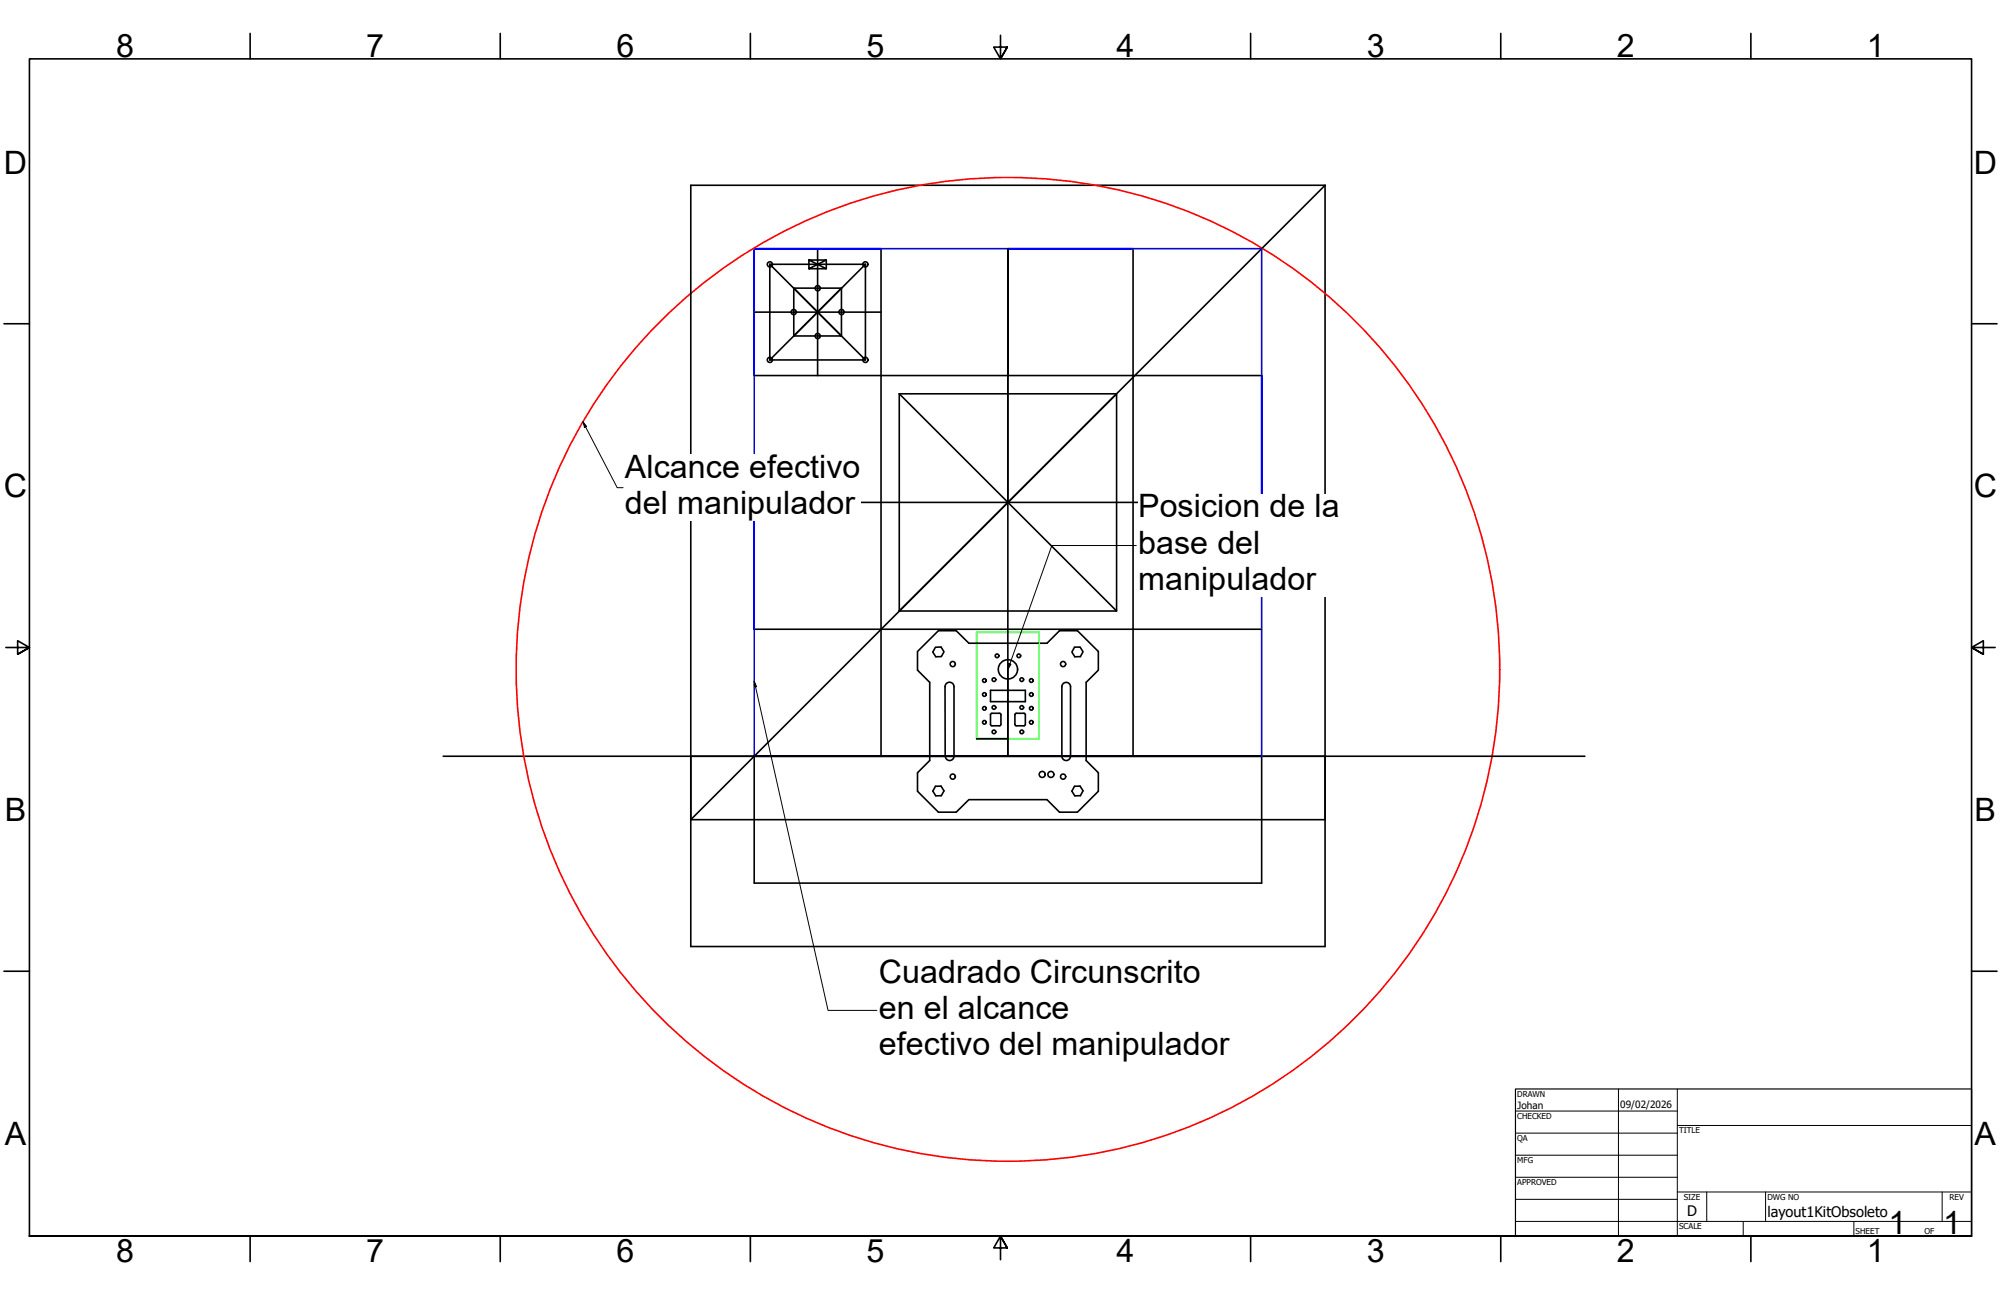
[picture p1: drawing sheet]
<svg xmlns="http://www.w3.org/2000/svg" width="864mm" height="559mm" viewBox="0 0 864 559" stroke-linecap="round" stroke-linejoin="round" font-family="sans-serif">
<!-- layer: Border (ANSI) -->
<g fill="none" stroke="#000" stroke-width=".7">
<path d="M107.9 14.4v11M215.9 14.4v11M323.8 14.4v11M431.8 15.2v10.2l-2.9-5.1h5.8l-2.9 5.1 2.9-5.1M539.8 14.4v11M647.7 14.4v11M755.6 14.4v11M571.9 79.9v328.5h-273.8v-82.1h-106.8M571.9 79.9h-273.8v273.8M571.9 79.9l-273.8 273.8M332.2 114l41.3 41.3h-41.3M332.2 114v41.3"/>
<path d="M332.2 114h41.3M349.1 112.2l7.5 3.8h-7.5l7.5-3.8h-7.5v3.8M352.9 107.3v54.8M356.6 112.2v3.8M373.5 114v41.3M373.5 114l-41.3 41.3M380.2 107.3v219M489 107.3v219M1.7 139.7h11M325.5 134.7h54.7M342.6 124.3l20.6 20.7h-20.6M342.6 124.3v20.7"/>
<path d="M342.6 124.3h20.6M363.2 124.3l-20.6 20.7M363.2 124.3v20.7M850.9 139.7h11M325.5 162.1h219M388.1 169.9v93.8l93.8-93.8v93.8h-93.8M388.1 169.9h93.8M388.1 169.9l93.8 93.8M325.5 216.8h109.5M544.5 216.8h-109.5v-109.5v219v-37.5M2.5 279.4h10.2l-5.1-2.9v5.8l5.1-2.9-5.1 2.9M325.5 271.5h219"/>
<path d="M403.7 279.3l2.4-.1 1.3 2-1.1 2.1-2.4 .1-1.3-2zM463.7 279.3l2.5-.1 1.2 2-1.1 2.1-2.4 .1-1.3-2zM861.1 279.4h-10.2l5.1-2.9v5.8l-5.1-2.9 5.1 2.9M396 281.1l9-8.9h7.7l5.4 5.4h33.8l5.4-5.4h7.7l9 8.9v8.1l-5.2 5.2v33.8l5.2 5.2v8l-9 9.1h-7.7l-5.4-5.4h-33.8l-5.4 5.4h-7.7l-9-9.1v-8l5.3-5.2v-33.8l-5.3-5.2zM408.4 295a1.94 1.94 0 0 1 2.1-.5 1.94 1.94 0 0 1 1.2 1.8v30a1.87 1.87 0 0 1-1.8 1.9 1.87 1.87 0 0 1-1.9-1.9l-.1-30zM427.5 297.9h15v4.9h-15zM458.8 295a1.87 1.87 0 0 1 2.1-.4 1.87 1.87 0 0 1 1.1 1.7v30a1.87 1.87 0 0 1-1.8 1.9 1.87 1.87 0 0 1-1.9-1.9v-30zM421.5 318.8h13.5M427.7 308h4.1v5h-4.1zM438.2 308h4.2v5h-4.2zM298.1 326.3h385.9M325.5 326.3v54.8h219v-54.8"/>
<path d="M403.7 339.3l2.4-.1 1.3 2-1.1 2.1-2.4 .1-1.3-2zM463.7 339.3l2.5-.1 1.2 2-1.1 2.1-2.4 .1-1.3-2zM544.5 326.3h-219h219M298.1 353.7h273.8M1.7 419.1h11M850.9 419.1h11M12.7 533.4v-508h838.2v508h-838.2h838.2M107.9 533.4v11M215.9 533.4v11M323.8 533.4v11M434.7 538.5l-2.9-5.1 2.9 5.1h-5.8l2.9-5.1v10.2M539.8 533.4v11"/>
<path d="M647.7 533.4v11M755.6 533.4v11"/>
<circle cx="332.3" cy="114.1" r="1.11"/>
<circle cx="373.5" cy="114.1" r="1.11"/>
<circle cx="342.6" cy="134.7" r="1.11"/>
<circle cx="352.9" cy="124.4" r="1.11"/>
<circle cx="363.2" cy="134.7" r="1.11"/>
<circle cx="332.3" cy="155.3" r="1.11"/>
<circle cx="352.9" cy="145" r="1.11"/>
<circle cx="373.5" cy="155.3" r="1.11"/>
<circle cx="411.2" cy="286.5" r="1.11"/>
<circle cx="424.8" cy="293.7" r=".79"/>
<circle cx="424.8" cy="299.7" r=".79"/>
<circle cx="429" cy="293.3" r=".79"/>
<circle cx="430.3" cy="283" r=".79"/>
<circle cx="435" cy="288.8" r="4.2"/>
<circle cx="439.7" cy="283" r=".79"/>
<circle cx="441" cy="293.3" r=".79"/>
<circle cx="445.1" cy="293.7" r=".79"/>
<circle cx="445.1" cy="299.7" r=".79"/>
<circle cx="458.8" cy="286.5" r="1.11"/>
<circle cx="424.8" cy="311.7" r=".79"/>
<circle cx="424.8" cy="305.7" r=".79"/>
<circle cx="429" cy="315.8" r=".79"/>
<circle cx="429" cy="305.3" r=".79"/>
<circle cx="441" cy="315.8" r=".79"/>
<circle cx="441" cy="305.3" r=".79"/>
<circle cx="445.1" cy="311.7" r=".79"/>
<circle cx="445.1" cy="305.7" r=".79"/>
<circle cx="411.2" cy="335.1" r="1.11"/>
<circle cx="449.8" cy="334.2" r="1.3"/>
<circle cx="453.5" cy="334.2" r="1.3"/>
<circle cx="458.8" cy="335.1" r="1.11"/>
</g>
<!-- layer: Title (ANSI) -->
<g fill="none" stroke="#000" stroke-width=".43">
<path d="M654 479.4h69.9M698.5 469.9v63.5M723.9 469.9v63.5M654 488.9h69.9M654 498.5h69.9M723.9 485.6h127M654 508h69.9M654 517.5h69.9M723.9 514.3h127M736.6 514.3v12.7M762 514.3v12.7M838.2 514.3v12.7"/>
<path d="M654 527h196.9M752.3 527v6.4M800.1 527v6.4"/>
</g>
<path d="M654 469.9h196.9v63.5h-196.9z" fill="none" stroke="#000" stroke-width=".51"/>
<!-- layer: Border blue -->
<path d="M325.5 107.3h54.7h-54.7M325.5 107.3v219h219v-219h-55.5M380.2 107.3h54.8M435 107.3h54h-54" fill="none" stroke="#00f" stroke-width=".7"/>
<!-- layer: Border green -->
<path d="M421.5 272.9h27v45.9h-27z" fill="none" stroke="#0f0" stroke-width=".7"/>
<!-- layer: Border red -->
<circle cx="435" cy="288.8" r="212.3" fill="none" stroke="#f00" stroke-width=".7"/>
<!-- layer: Symbol (ANSI) -->
<path d="M251.6 182l1.6 2-.9 .5zM251.6 182l14.8 28.4h2.5" fill="none" stroke="#000" stroke-width=".43"/>
<path d="M251.6 182l1.6 2-.9 .5z" fill="#000"/>
<path d="M269.7 196.1h101.7v28.7h-101.7z" fill-rule="evenodd" fill="#fff"/>
<path d="M325.5 293.9l1 2.4-.9 .2zM325.5 293.9l31.9 142.1h21.1" fill="none" stroke="#000" stroke-width=".43"/>
<path d="M325.5 293.9l1 2.4-.9 .2z" fill="#000"/>
<path d="M379.3 413.8h151.4v44.4h-151.4z" fill-rule="evenodd" fill="#fff"/>
<path d="M490.4 235.4h-36.4l-19 53.4M435.4 286.3l.9 .3-1.3 2.2z" fill="none" stroke="#000" stroke-width=".43"/>
<path d="M435.4 286.3l.9 .3-1.3 2.2z" fill="#000"/>
<path d="M491.2 213.2h87v44.3h-87z" fill-rule="evenodd" fill="#fff"/>
<g font-size="13.9">
<text x="50.1" y="24.4">8</text>
<text x="158.1" y="24.4">7</text>
<text x="266" y="24.4">6</text>
<text x="374" y="24.4">5</text>
<text x="481.9" y="24.4">4</text>
<text x="589.9" y="24.4">3</text>
<text x="697.8" y="24.4">2</text>
<text x="805.8" y="24.4">1</text>
<text x="1.7" y="74.9">D</text>
<text x="851.9" y="74.9">D</text>
<text x="269.7" y="206.2">Alcance efectivo</text>
<text x="1.7" y="214.6">C</text>
<text x="851.9" y="214.6">C</text>
<text x="269.7" y="222">del manipulador</text>
<text x="491.2" y="223.3">Posicion</text>
<text x="547.9" y="223.3">de la</text>
<text x="491.2" y="239">base del</text>
<text x="491.2" y="254.7">manipula</text>
<text x="547.9" y="254.7">dor</text>
<text x="2" y="354.3">B</text>
<text x="852.2" y="354.3">B</text>
<text x="379.3" y="424">Cuadrado Circunscrito</text>
<text x="379.3" y="439.7">en el alcance</text>
<text x="379.3" y="455.4">efectivo del manipulador</text>
<text x="2" y="494">A</text>
<text x="852.2" y="494">A</text>
<text x="815" y="532.6">1</text>
<text x="838.7" y="532.6">1</text>
<text x="50.1" y="544.4">8</text>
<text x="158.1" y="544.4">7</text>
<text x="266" y="544.4">6</text>
<text x="374" y="544.4">5</text>
<text x="481.9" y="544.4">4</text>
<text x="589.9" y="544.4">3</text>
<text x="697.8" y="544.4">2</text>
<text x="805.8" y="544.4">1</text>
</g>
<g font-size="6.3">
<text x="728.1" y="524.9">D</text>
<text x="762.8" y="525">layout1KitObsoleto</text>
</g>
<g font-size="4.3">
<text x="654.8" y="478.6">Johan</text>
<text x="699.3" y="478">09/02/2026</text>
</g>
<g font-size="3.5">
<text x="654.8" y="473.2">DRAWN</text>
<text x="654.8" y="482.8">CHECKED</text>
<text x="724.7" y="488.9">TITLE</text>
<text x="654.8" y="492.3">QA</text>
<text x="654.8" y="501.8">MFG</text>
<text x="654.8" y="511.4">APPROVED</text>
<text x="726.7" y="517.7">SIZE</text>
<text x="762.8" y="517.7">DWG NO</text>
<text x="841.4" y="517.7">REV</text>
<text x="724.7" y="530.4">SCALE</text>
<text x="800.9" y="532.6">SHEET</text>
<text x="830.5" y="532.6">OF</text>
</g>
</svg>
